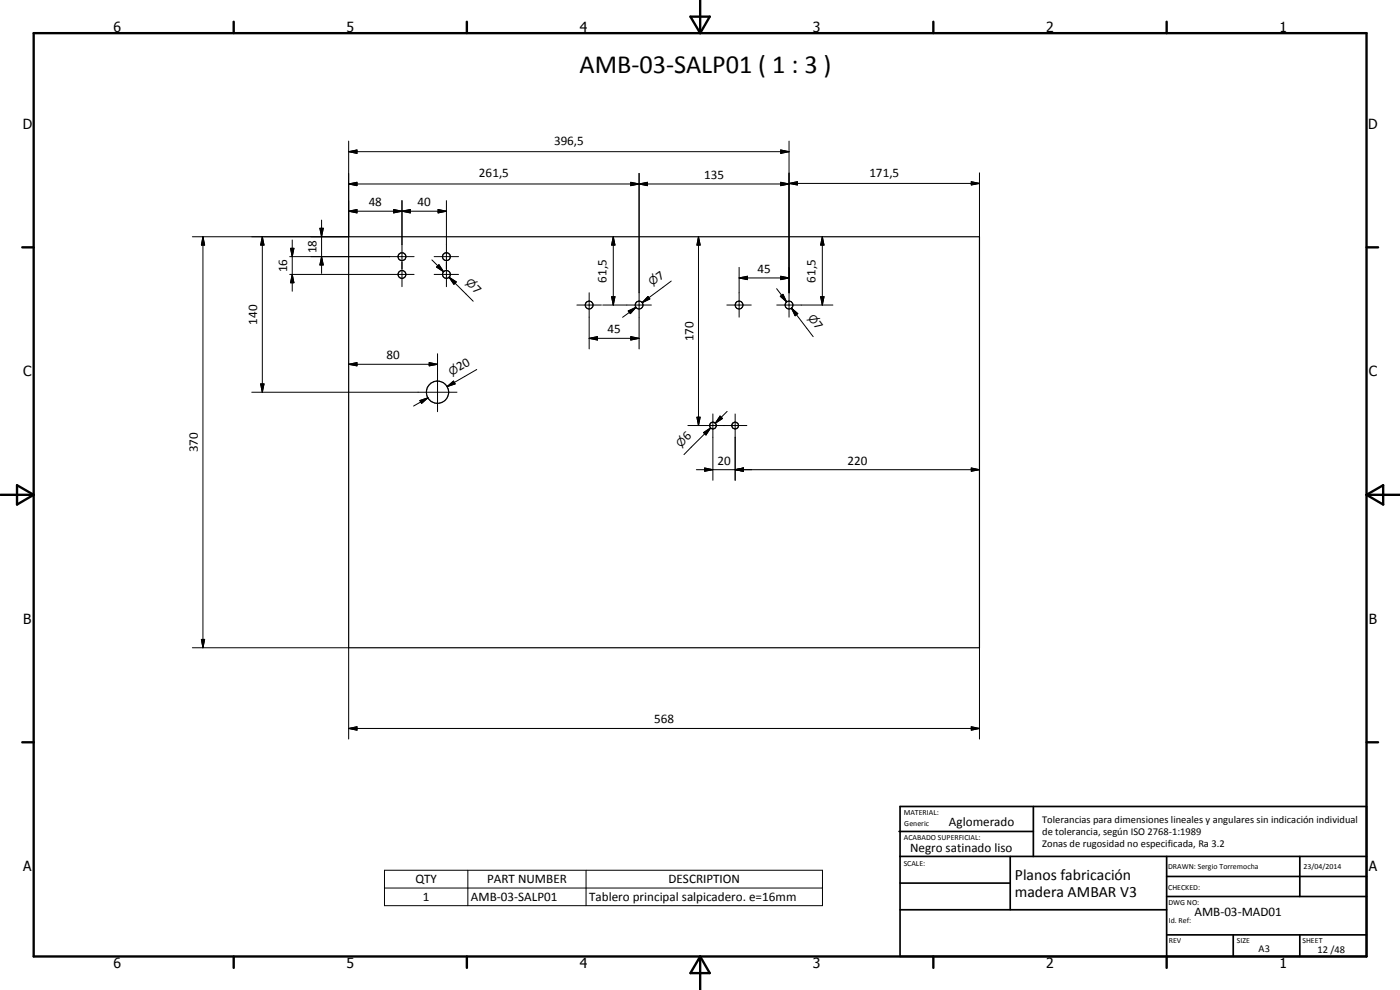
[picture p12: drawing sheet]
<svg xmlns="http://www.w3.org/2000/svg" width="420mm" height="297mm" viewBox="0 0 420 297" stroke-linecap="round" stroke-linejoin="round" font-family="sans-serif">
<g fill="none" stroke="#000" stroke-width=".35">
<path d="M104.6 71h189.4v123.4h-189.4z"/>
<circle cx="120.6" cy="77" r="1.17"/>
<circle cx="134" cy="77" r="1.17"/>
<circle cx="120.6" cy="82.3" r="1.17"/>
<circle cx="134" cy="82.4" r="1.17"/>
<circle cx="176.8" cy="91.5" r="1.18"/>
<circle cx="191.8" cy="91.5" r="1.17"/>
<circle cx="221.8" cy="91.5" r="1.17"/>
<circle cx="236.8" cy="91.5" r="1.18"/>
<circle cx="131.3" cy="117.7" r="3.3"/>
<circle cx="214" cy="127.7" r="1"/>
<circle cx="220.6" cy="127.7" r="1.02"/>
</g>
<g fill="none" stroke="#000" stroke-width=".71">
<path d="M10.1 9.9h400v277.1h-400zM70.1 6.5v3.4M140.1 6.5v3.4M207.2 5h5.8l-2.9 4.9zM210.1 0v9.9M280.1 6.5v3.4M350.1 6.5v3.4M6.7 74.2h3.4M410.1 74.2h3.5M.1 148.5h10M5.1 145.6l5 2.9-5 2.9zM410.1 148.5h10"/>
<path d="M410.1 148.5l5-2.9v5.8zM6.7 222.7h3.4M410.1 222.7h3.5M70.1 287v3.4M140.1 287v3.4M210.1 287v10M210.1 287l2.9 5h-5.8zM280.1 287v3.4M350.1 287v3.4"/>
</g>
<g fill="none" stroke="#000" stroke-width=".51">
<path d="M269.8 249.5h40.3M270.1 242h140v45h-140zM270.1 257h140M303.2 257v16M310.1 242v15M350.1 257v30M390.1 257v12M270.1 265h33.1M270.1 273h80M350.1 269h60M350.1 263h60M350.1 280.5h60"/>
<path d="M370.1 280.5v6.5M390.1 280.5v6.5"/>
</g>
<g fill="none" stroke="#000" stroke-width=".3">
<path d="M104.6 55.2l2.5-.5v1zM104.6 45.5l2.5-.5v1zM104.6 42.3v28.7h-46.9M104.6 55.2h132.2M104.6 45.5h132.2M189.3 54.7l2.5 .5-2.5 .5zM189.3 54.7l5 1v-1l-5 1zM191.8 55.2l2.5-.5v1zM191.8 52v52.7M234.3 54.7l2.5 .5-2.5 .5zM234.3 45l2.5 .5-2.5 .5zM236.8 55l2.5-.5v1z"/>
<path d="M236.8 42.3v52.9M236.8 55h57.2M291.5 54.5l2.5 .5-2.5 .5zM294 51.9v19.1M60.9 71l.5 2.5h-1zM60.9 71v123.4M78.7 71l.5 2.5h-1zM78.7 71v46.7M86.9 77h37.4M87.2 74.5h1l-.5 2.5zM87.7 72v15.4M96 68.5h1l-.5 2.5z"/>
<path d="M96.5 77l.5 2.5h-1zM96.5 66v16M104.6 63.4l2.5-.5v1zM104.6 63.4h29.4M118.1 62.9l2.5 .5-2.5 .5zM118.1 62.9l5 1v-1l-5 1zM120.6 63.4l2.5-.5v1zM120.6 60.2v25.8M129.6 78l3.5 3.5M130.3 77h7.3M131.5 62.9l2.5 .5-2.5 .5zM134 60.2v25.8"/>
<path d="M184.1 71l.5 2.5h-1.1zM184.1 71v20.5M209.6 71l.5 2.5h-.9zM209.6 71v56.7M246.8 71l.5 2.5h-1zM246.8 71v20.5M86.9 82.3h37.4M87.7 82.3l.5 2.5h-1zM130.3 82.3h7.3M131 80.1l.7-.7 1.4 2.1zM134.8 83.2l2.1 1.4-.7 .7zM134.8 83.2l1.8 1.8"/>
<path d="M134.8 83.2l7.2 7.2M173.1 91.5h7.4M176.8 87.8v16.9M180.9 91.5h14.6M183.5 89h1.1l-.5 2.5zM188.5 93.3l2.4-1.1-1.7 1.9zM190.9 92.2l-4.1 3M194.5 88.9l.5 .8-2.3 1.1zM194.7 89.3l-2 1.5M201.5 84.3l-8.8 6.5M218.1 91.5h7.4M221.8 83.4l2.5-.5v1z"/>
<path d="M221.8 80.2v15M221.8 83.4h15M233.1 86.6l3 4M233.1 91.5h16.9M234.2 88.9l.8-.6 1.1 2.3zM234.3 82.9l2.5 .5-2.5 .5zM237.5 92.5l1.9 1.6-.8 .6zM237.5 92.5l1.5 1.9M237.5 92.5l6.5 8.5M246.3 89h1l-.5 2.5zM75.6 117.7h61.5M78.2 115.2h1l-.5 2.5z"/>
<path d="M104.6 109.3l2.5-.5v1zM104.6 109.3h26.7M128.4 119.4l-4.3 2.4M128.8 108.8l2.5 .5-2.5 .5zM131.3 106.1v17.4M134.2 116l1.9-1.7 .5 .9zM136.3 114.8l-2.1 1.2M143.1 110.9l-8.9 5.1M176.8 101.5l2.5-.5v1zM176.8 101.5h15M189.3 101l2.5 .5-2.5 .5zM126 120.2l2.4-.9-1.9 1.7z"/>
<path d="M126 120.2l2.4-.8-1.9 1.6zM206.4 127.7h17.7M209.2 125.2h.9l-.5 2.5zM211.1 129.8l2.2-1.4-1.4 2.1zM213.3 128.4l-1.8 1.8M213.3 128.4l-8 8M213.9 124.2v19.9M216.1 124.8l.7 .8-2.1 1.4zM218.2 123.4l-3.5 3.6M220.6 124.2v19.9M209 140.9h85M211.5 140.4l2.4 .5-2.4 .5z"/>
<path d="M220.6 140.9l2.5-.5v1zM291.5 140.4l2.5 .5-2.5 .5zM57.7 194.4h46.9v27.3M60.4 191.9h1l-.5 2.5zM294 194.4v27.3M104.6 218.6l2.5-.5v1zM104.6 218.6h189.4M291.5 218.1l2.5 .5-2.5 .5zM115.4 261.1h131.4v10.6h-131.4zM115.4 266.4h131.4M140.4 261.1v10.6M175.9 261.1v10.6"/>
</g>
<g fill="#000">
<path d="M104.6 55.2l2.5-.5v1zM104.6 45.5l2.5-.5v1zM189.3 54.7l2.5 .5-2.5 .5zM191.8 55.2l2.5-.5v1zM234.3 54.7l2.5 .5-2.5 .5zM234.3 45l2.5 .5-2.5 .5zM236.8 55l2.5-.5v1zM291.5 54.5l2.5 .5-2.5 .5zM60.9 71l.5 2.5h-1zM78.7 71l.5 2.5h-1zM87.2 74.5h1l-.5 2.5zM96 68.5h1l-.5 2.5z"/>
<path d="M96.5 77l.5 2.5h-1zM104.6 63.4l2.5-.5v1zM118.1 62.9l2.5 .5-2.5 .5zM120.6 63.4l2.5-.5v1zM131.5 62.9l2.5 .5-2.5 .5zM184.1 71l.5 2.5h-1.1zM209.6 71l.5 2.5h-.9zM246.8 71l.5 2.5h-1zM87.7 82.3l.5 2.5h-1zM131 80.1l.7-.7 1.4 2.1zM134.8 83.2l2.1 1.4-.7 .7zM183.5 89h1.1l-.5 2.5z"/>
<path d="M188.5 93.3l2.4-1.1-1.7 1.9zM194.5 88.9l.5 .8-2.3 1.1zM221.8 83.4l2.5-.5v1zM234.2 88.9l.8-.6 1.1 2.3zM234.3 82.9l2.5 .5-2.5 .5zM237.5 92.5l1.9 1.6-.8 .6zM246.3 89h1l-.5 2.5zM78.2 115.2h1l-.5 2.5zM104.6 109.3l2.5-.5v1zM128.8 108.8l2.5 .5-2.5 .5zM134.2 116l1.9-1.7 .5 .9zM176.8 101.5l2.5-.5v1z"/>
<path d="M189.3 101l2.5 .5-2.5 .5zM126 120.2l2.4-.9-1.9 1.7zM209.2 125.2h.9l-.5 2.5zM211.1 129.8l2.2-1.4-1.4 2.1zM216.1 124.8l.7 .8-2.1 1.4zM211.5 140.4l2.4 .5-2.4 .5zM220.6 140.9l2.5-.5v1zM291.5 140.4l2.5 .5-2.5 .5zM60.4 191.9h1l-.5 2.5zM104.6 218.6l2.5-.5v1zM291.5 218.1l2.5 .5-2.5 .5z"/>
</g>
<text font-size="7.9" x="173.9" y="22">AMB-03-SALP01 ( 1 : 3 )</text>
<g font-size="4.7">
<text x="304.6" y="263.9">Planos fabricación</text>
<text x="304.6" y="269.3">madera AMBAR V3</text>
</g>
<g font-size="4.2">
<text x="34" y="9.6">6</text>
<text x="104" y="9.6">5</text>
<text x="174" y="9.6">4</text>
<text x="244" y="9.6">3</text>
<text x="314" y="9.6">2</text>
<text x="384" y="9.6">1</text>
<text x="6.8" y="38.7">D</text>
<text x="410.6" y="38.7">D</text>
<text x="7" y="112.9">C</text>
<text x="410.8" y="112.9">C</text>
<text x="7" y="187.1">B</text>
<text x="410.8" y="187.1">B</text>
<text x="7" y="261.4">A</text>
<text x="410.8" y="261.4">A</text>
<text x="34" y="290.4">6</text>
<text x="104" y="290.4">5</text>
<text x="174" y="290.4">4</text>
<text x="244" y="290.4">3</text>
<text x="314" y="290.4">2</text>
<text x="384" y="290.4">1</text>
</g>
<g font-size="3.9">
<text x="166.3" y="43.5">396,5</text>
<text x="143.8" y="53.2">261,5</text>
<text x="211.3" y="53.7">135</text>
<text x="260.9" y="53">171,5</text>
<text x="110.7" y="61.8">48</text>
<text x="125.3" y="61.8">40</text>
<text x="95" y="76" transform="rotate(-90 95 76)">18</text>
<text x="86.2" y="81.7" transform="rotate(-90 86.2 81.7)">16</text>
<text x="227.3" y="81.9">45</text>
<text x="141.6" y="86.9" transform="rotate(45 141.6 86.9)">7</text>
<text x="182" y="84.8" transform="rotate(-90 182 84.8)">61,5</text>
<text x="198" y="84.3" transform="rotate(-37 198 84.3)">7</text>
<text x="244.7" y="84.8" transform="rotate(-90 244.7 84.8)">61,5</text>
<text x="77.2" y="97.4" transform="rotate(-90 77.2 97.4)">140</text>
<text x="182.3" y="100">45</text>
<text x="244.1" y="97.6" transform="rotate(53 244.1 97.6)">7</text>
<text x="116" y="107.8">80</text>
<text x="208.1" y="102.4" transform="rotate(-90 208.1 102.4)">170</text>
<text x="137.9" y="111.4" transform="rotate(-30 137.9 111.4)">20</text>
<text x="59.4" y="135.7" transform="rotate(-90 59.4 135.7)">370</text>
<text x="206.3" y="132.4" transform="rotate(-45 206.3 132.4)">6</text>
<text x="215.3" y="139.4">20</text>
<text x="254.3" y="139.4">220</text>
<text x="196.3" y="217">568</text>
<text x="284.8" y="247.7">Aglomerado</text>
<text x="273.1" y="255.7">Negro satinado liso</text>
<text x="124.7" y="265">QTY</text>
<text x="146.2" y="265">PART NUMBER</text>
<text x="200.6" y="265">DESCRIPTION</text>
<text x="126.9" y="270.4">1</text>
<text x="141.3" y="270.4">AMB-03-SALP01</text>
<text x="176.8" y="270.4">Tablero principal salpicadero. e=16mm</text>
<text x="358.5" y="275">AMB-03-MAD01</text>
</g>
<g font-size="3.3">
<text x="139.6" y="84.9" transform="rotate(45 139.6 84.9)">n</text>
<text x="195.7" y="85.9" transform="rotate(-37 195.7 85.9)">n</text>
<text x="242.4" y="95.3" transform="rotate(53 242.4 95.3)">n</text>
<text x="135.5" y="112.8" transform="rotate(-30 135.5 112.8)">n</text>
<text x="204.3" y="134.4" transform="rotate(-45 204.3 134.4)">n</text>
</g>
<g font-size="3.1">
<text x="312.7" y="246.8">Tolerancias para dimensiones lineales y angulares sin indicación individual</text>
<text x="312.7" y="250.4">de tolerancia, según ISO 2768-1:1989</text>
<text x="312.7" y="254">Zonas de rugosidad no especificada, Ra 3.2</text>
<text x="377.7" y="285.6">A3</text>
<text x="395.4" y="285.9">12 /48</text>
</g>
<g font-size="2.4">
<text x="271.2" y="244.4">MATERIAL:</text>
<text x="271.3" y="252">ACABADO SUPERFICIAL:</text>
<text x="271.4" y="247.9">Generic</text>
<text x="271.2" y="259.7">SCALE:</text>
<text x="350.6" y="260.8">DRAWN: Sergio Torremocha</text>
<text x="391.2" y="260.6">23/04/2014</text>
<text x="350.6" y="267">CHECKED:</text>
<text x="350.6" y="271.4">DWG NO:</text>
<text x="350.8" y="276.9">Id. Ref:</text>
<text x="350.8" y="282.8">REV</text>
<text x="371.2" y="282.9">SIZE</text>
<text x="390.9" y="282.9">SHEET</text>
</g>
</svg>
